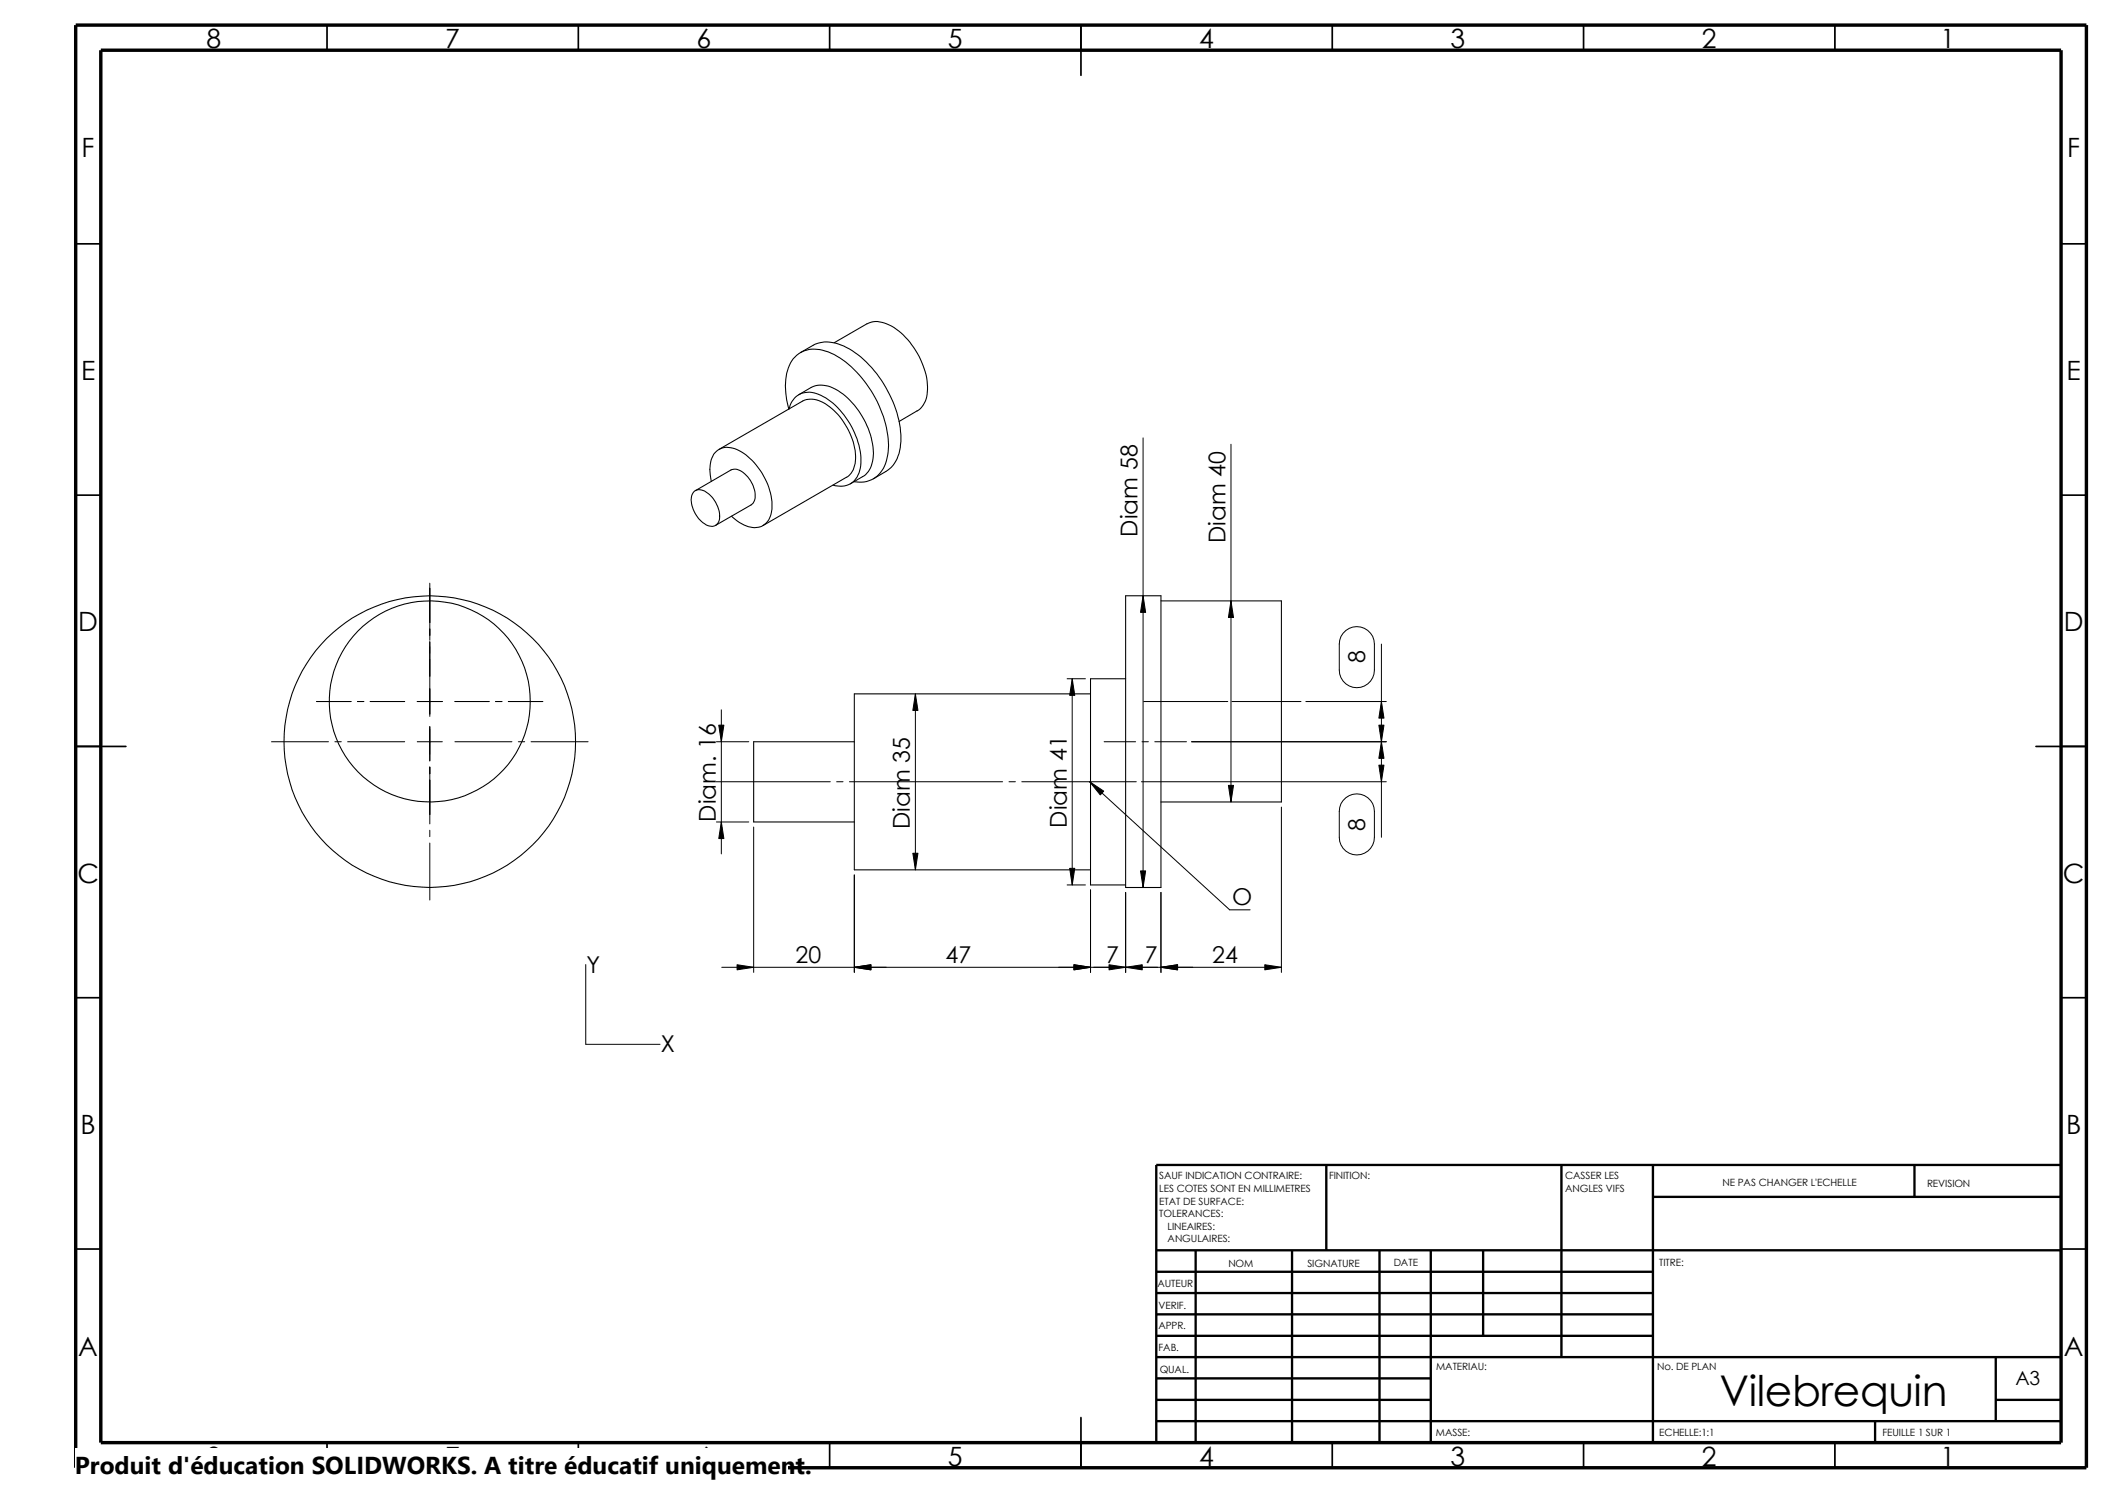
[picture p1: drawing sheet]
<svg xmlns="http://www.w3.org/2000/svg" width="420mm" height="297mm" viewBox="0 0 420 297" stroke-linecap="round" stroke-linejoin="round" font-family="sans-serif">
<g fill="none" stroke="#000" stroke-width=".34">
<path d="M65.1 5v5M115.1 5v5M165 5v5M215 5v10M265 5v5M315 5v5M365 5v5M15.1 48.5h5M410 48.5h5.1M15.1 98.5h5M410 98.5h5.1M15.1 148.5h9.9"/>
<path d="M405 148.5h10.1M15.1 198.5h5M410 198.5h5.1M15.1 248.5h5M410 248.5h5.1M65.1 287v5M115.1 287v5M165 287v5M215 282v10M265 287v5M315 287v5M365 287v5"/>
</g>
<g fill="none" stroke="#000" stroke-width=".47">
<path d="M263.9 231.8v17M310.6 231.8v38.2M328.8 238.1h81.2M328.8 231.8v55.2M380.9 231.8v6.3M410 231.8h-180v55.2M230 257.3h98.8M230 253h98.8M230 248.8h180M237.9 248.8v38.2M257 248.8v38.2M274.4 248.8v38.2"/>
<path d="M284.6 248.8v38.2M295.1 248.8v17M230 278.5h54.6M230 274.2h54.6M230 270h180M230 265.8h98.8M230 261.5h98.8M397 270v12.7M397 278.5h13M230 282.7h180M373 282.7v4.3"/>
</g>
<path d="M15.1 5h400v287h-400zM20.1 10h389.9v277h-389.9z" fill="none" stroke="#000" stroke-width=".68" stroke-linecap="butt"/>
<g fill="none" stroke="#000" stroke-width=".21">
<path d="M158.9 78.5l2.5-1.4a5.5 5.5 0 0 1 5.8 1 15.6 15.6 0 0 1 6.5 13.1 4.5 4.5 0 0 1-2.1 3.6l-2.4 1.5M159.2 70.1l2.5-1.4a6.7 6.7 0 0 1 6.7 .4 22 22 0 0 1 10.2 13.8 12 12 0 0 1-.4 8.8l-.5 .9-.7 .7-3.2 1.9M165.9 68.2l6.6-3.8a4.8 4.8 0 0 1 4.8 .5 15.5 15.5 0 0 1 7.2 12.6 4.8 4.8 0 0 1-2.1 4.2l-3.6 2.2M138.1 97.8a2.28 2.28 0 0 1 3 .5 5.4 5.4 0 0 1 1.8 5.6 1.7 1.7 0 0 1-2.7 .3 5.8 5.8 0 0 1-2.5-5.7zM138.3 97.6l7.1-4.1a2.98 2.98 0 0 1 3.3 1.4 5.6 5.6 0 0 1 1.4 4.7l-.3 .5-.4 .4-7 4M141.5 95.8a7 7 0 0 1 .7-5.7 3.7 3.7 0 0 1 4.9-.4 13.3 13.3 0 0 1 6.5 11.6 3.6 3.6 0 0 1-5.6 3.1l-1.4-.8-1.1-.9M143 89.4l16.7-9.6a4.9 4.9 0 0 1 5.3 1.1 13.5 13.5 0 0 1 5.2 10.8 3.9 3.9 0 0 1-1.8 3.3l-16.6 9.6M156.9 81.4a12.5 12.5 0 0 1 .6-9.6 5.8 5.8 0 0 1 7.3-1.8 20.8 20.8 0 0 1 10.4 11.4 15 15 0 0 1 .8 11.3 5.3 5.3 0 0 1-6.1 3.1M157 81.4a4 4 0 0 1 5.8-3 15.1 15.1 0 0 1 7.7 8.9 9.8 9.8 0 0 1 0 7.6 3.9 3.9 0 0 1-4.8 1.6M223.9 118.5h7.1v58.1h-7.1zM231 119.5h23.9v40.1h-23.9M216.9 138h-46.9v35.1h46.9"/>
<path d="M223.9 135h-7v41.1h7M170 147.6h-20.1v15.9h20.1"/>
<circle cx="85.5" cy="139.6" r="20"/>
<circle cx="85.5" cy="147.6" r="29"/>
</g>
<g fill="none" stroke="#000" stroke-width=".2">
<path d="M227.4 87.1v89.5M244.9 88.4v71.2M85.5 116v11.4M227.4 118.5l.5 3.3h-1zM244.9 119.5l.5 3.4h-1zM63 139.6h6.8M71.1 139.6h1.3M73.6 139.6h6.9M83 139.6h5M85.5 127.7v14.8M90.5 139.6h6.8M98.6 139.6h1.3"/>
<path d="M101.1 139.6h6.9M182.1 138l.5 3.4h-1zM182.1 138v35.1M212.3 135h3.6M213.3 135l.5 3.3h-1zM213.3 135v41.1M227.5 139.6h16.8M245.1 139.6h13.7M259.8 139.6h16M267.2 126a3.5 3.5 0 0 1 3.9-1.1 3.5 3.5 0 0 1 2.3 3.2v5.2a3.5 3.5 0 0 1-3.5 3.5 3.5 3.5 0 0 1-3.5-3.5v-5.2l.4-1.5zM274.8 139.6l.5 3.3h-1zM274.8 128.1v38.5"/>
<path d="M54 147.6h11.4M66.6 147.6h1.3M69.2 147.6h11.3M83 147.6h5M85.5 144.6v6.8M85.5 152.6v11.3M90.5 147.6h11.3M103.1 147.6h1.3M105.7 147.6h11.3M142.4 155.5h22.8M142.5 147.6h6.5M143 144.3h1l-.5 3.3z"/>
<path d="M143.5 141.2v28.7M166.4 155.5h1.3M169 155.5h30.5M200.7 155.5h1.3M203.3 155.5h22.7M216.8 155.5l2.8 1.9-.7 .8zM216.8 155.5l27.8 25.5h4.1M219.7 147.6h6.2M227.1 155.5h48.7M227.2 147.6h1.3M229.7 147.6h6.3M237.1 147.6h38.7"/>
<path d="M244.4 156.3h1l-.5 3.3zM267.2 159.3a3.5 3.5 0 0 1 3.9-1.2 3.5 3.5 0 0 1 2.3 3.3v5.2a3.5 3.5 0 0 1-3.5 3.5 3.5 3.5 0 0 1-3.5-3.5v-5.2l.4-1.5zM274.3 152.2h1l-.5 3.3zM274.3 144.3h1l-.5 3.3zM274.8 147.6l.5 3.3h-1zM85.5 165.2v1.3M85.5 167.7v11.4M142.5 163.5h6.5M143.5 163.5l.5 3.3h-1zM149.9 164.5v29M170 174.1v19.4M181.6 169.8h1l-.5 3.3z"/>
<path d="M212.3 176.1h3.6M212.8 172.8h1l-.5 3.3zM216.9 177v16.5M223.9 177.5v16M226.9 173.3h1l-.5 3.3zM231 177.5v16M254.9 160.6v32.9M116.5 191.9v15.9h14.8M143.6 192.4h111.3M146.6 191.9l3.3 .5-3.3 .6zM170 192.4l3.3-.5v1.1zM213.6 191.9l3.3 .5-3.3 .6z"/>
<path d="M220.6 191.9l3.3 .5-3.3 .6zM223.9 192.4l3.3-.5v1.1zM231 192.4l3.3-.5v1.1zM251.6 191.9l3.3 .5-3.3 .6z"/>
</g>
<g fill="#000">
<path d="M227.4 118.5l.5 3.3h-1zM244.9 119.5l.5 3.4h-1zM182.1 138l.5 3.4h-1zM213.3 135l.5 3.3h-1zM274.8 139.6l.5 3.3h-1zM143 144.3h1l-.5 3.3zM216.8 155.5l2.8 1.9-.7 .8zM244.4 156.3h1l-.5 3.3zM274.8 147.6l.5 3.3h-1zM274.3 152.2h1l-.5 3.3zM274.3 144.3h1l-.5 3.3zM143.5 163.5l.5 3.3h-1z"/>
<path d="M181.6 169.8h1l-.5 3.3zM212.8 172.8h1l-.5 3.3zM226.9 173.3h1l-.5 3.3zM146.6 191.9l3.3 .5-3.3 .6zM170 192.4l3.3-.5v1.1zM213.6 191.9l3.3 .5-3.3 .6zM223.9 192.4l3.3-.5v1.1zM220.6 191.9l3.3 .5-3.3 .6zM231 192.4l3.3-.5v1.1zM251.6 191.9l3.3 .5-3.3 .6z"/>
</g>
<path d="M14.9 288.1h141.8v8.9h-141.8z" fill="#fff"/>
<text font-size="8.4" x="342" y="279.7">Vilebrequin</text>
<g font-size="5.3">
<text x="41.1" y="9.6">8</text>
<text x="88.6" y="9.6">7</text>
<text x="138.6" y="9.6">6</text>
<text x="188.6" y="9.6">5</text>
<text x="238.6" y="9.6">4</text>
<text x="288.6" y="9.6">3</text>
<text x="338.6" y="9.6">2</text>
<text x="386.1" y="9.6">1</text>
<text x="16.2" y="31.3">F</text>
<text x="411.3" y="31.3">F</text>
<text x="16.1" y="75.6">E</text>
<text x="411.1" y="75.6">E</text>
<text x="15.6" y="125.6">D</text>
<text x="410.6" y="125.6">D</text>
<text x="15.4" y="175.6">C</text>
<text x="410.4" y="175.6">C</text>
<text x="16" y="225.6">B</text>
<text x="411" y="225.6">B</text>
<text x="15.6" y="269.8">A</text>
<text x="410.6" y="269.8">A</text>
<text x="41.1" y="291.6">8</text>
<text x="88.6" y="291.6">7</text>
<text x="138.6" y="291.6">6</text>
<text x="188.6" y="291.6">5</text>
<text x="238.6" y="291.6">4</text>
<text x="288.6" y="291.6">3</text>
<text x="338.6" y="291.6">2</text>
<text x="386.1" y="291.6">1</text>
</g>
<text font-size="4.9" x="14.9" y="293.3">Produit d'éducation SOLIDWORKS. A titre éducatif uniquement.</text>
<g font-size="4.6">
<text x="226.3" y="106.8" transform="rotate(-90 226.3 106.8)">Diam 58</text>
<text x="243.8" y="108.1" transform="rotate(-90 243.8 108.1)">Diam 40</text>
<text x="271.6" y="132" transform="rotate(-90 271.6 132)">8</text>
<text x="142.4" y="163.5" transform="rotate(-90 142.4 163.5)">Diam. 16</text>
<text x="181" y="165" transform="rotate(-90 181 165)">Diam 35</text>
<text x="212.2" y="164.7" transform="rotate(-90 212.2 164.7)">Diam 41</text>
<text x="271.6" y="165.3" transform="rotate(-90 271.6 165.3)">8</text>
<text x="245.1" y="180.1">O</text>
<text x="158.2" y="191.5">20</text>
<text x="188.1" y="191.5">47</text>
<text x="220.1" y="191.5">7</text>
<text x="227.8" y="191.5">7</text>
<text x="241.1" y="191.5">24</text>
<text x="116.7" y="193.6">Y</text>
<text x="131.4" y="209.4">X</text>
</g>
<text font-size="3.9" x="400.9" y="275.5">A3</text>
<g font-size="2">
<text x="230.6" y="234.7">SAUF INDICATION CONTRAIRE:</text>
<text x="230.6" y="237.2">LES COTES SONT EN MILLIMETRES</text>
<text x="230.6" y="239.6">ETAT DE SURFACE:</text>
<text x="264.4" y="234.7">FINITION:</text>
<text x="311.4" y="234.6">CASSER LES</text>
<text x="311.4" y="237.1">ANGLES VIFS</text>
<text x="342.7" y="236">NE PAS CHANGER L'ECHELLE</text>
<text x="383.4" y="236.2">REVISION</text>
<text x="230.6" y="242.1">TOLERANCES:</text>
<text x="232.3" y="244.6">LINEAIRES:</text>
<text x="232.3" y="247.1">ANGULAIRES:</text>
<text x="277.3" y="252">DATE</text>
<text x="330.1" y="252">TITRE:</text>
<text x="230.2" y="256.1">AUTEUR</text>
<text x="244.4" y="252.1">NOM</text>
<text x="260.1" y="252">SIGNATURE</text>
<text x="230.5" y="260.4">VERIF.</text>
<text x="230.5" y="264.5">APPR.</text>
<text x="230.5" y="268.8">FAB.</text>
<text x="230.7" y="273.2">QUAL.</text>
<text x="285.7" y="272.6">MATERIAU:</text>
<text x="329.7" y="272.6">No. DE PLAN</text>
<text x="285.7" y="285.6">MASSE:</text>
<text x="330.1" y="285.7">ECHELLE:1:1</text>
<text x="374.5" y="285.7">FEUILLE 1 SUR 1</text>
</g>
</svg>
